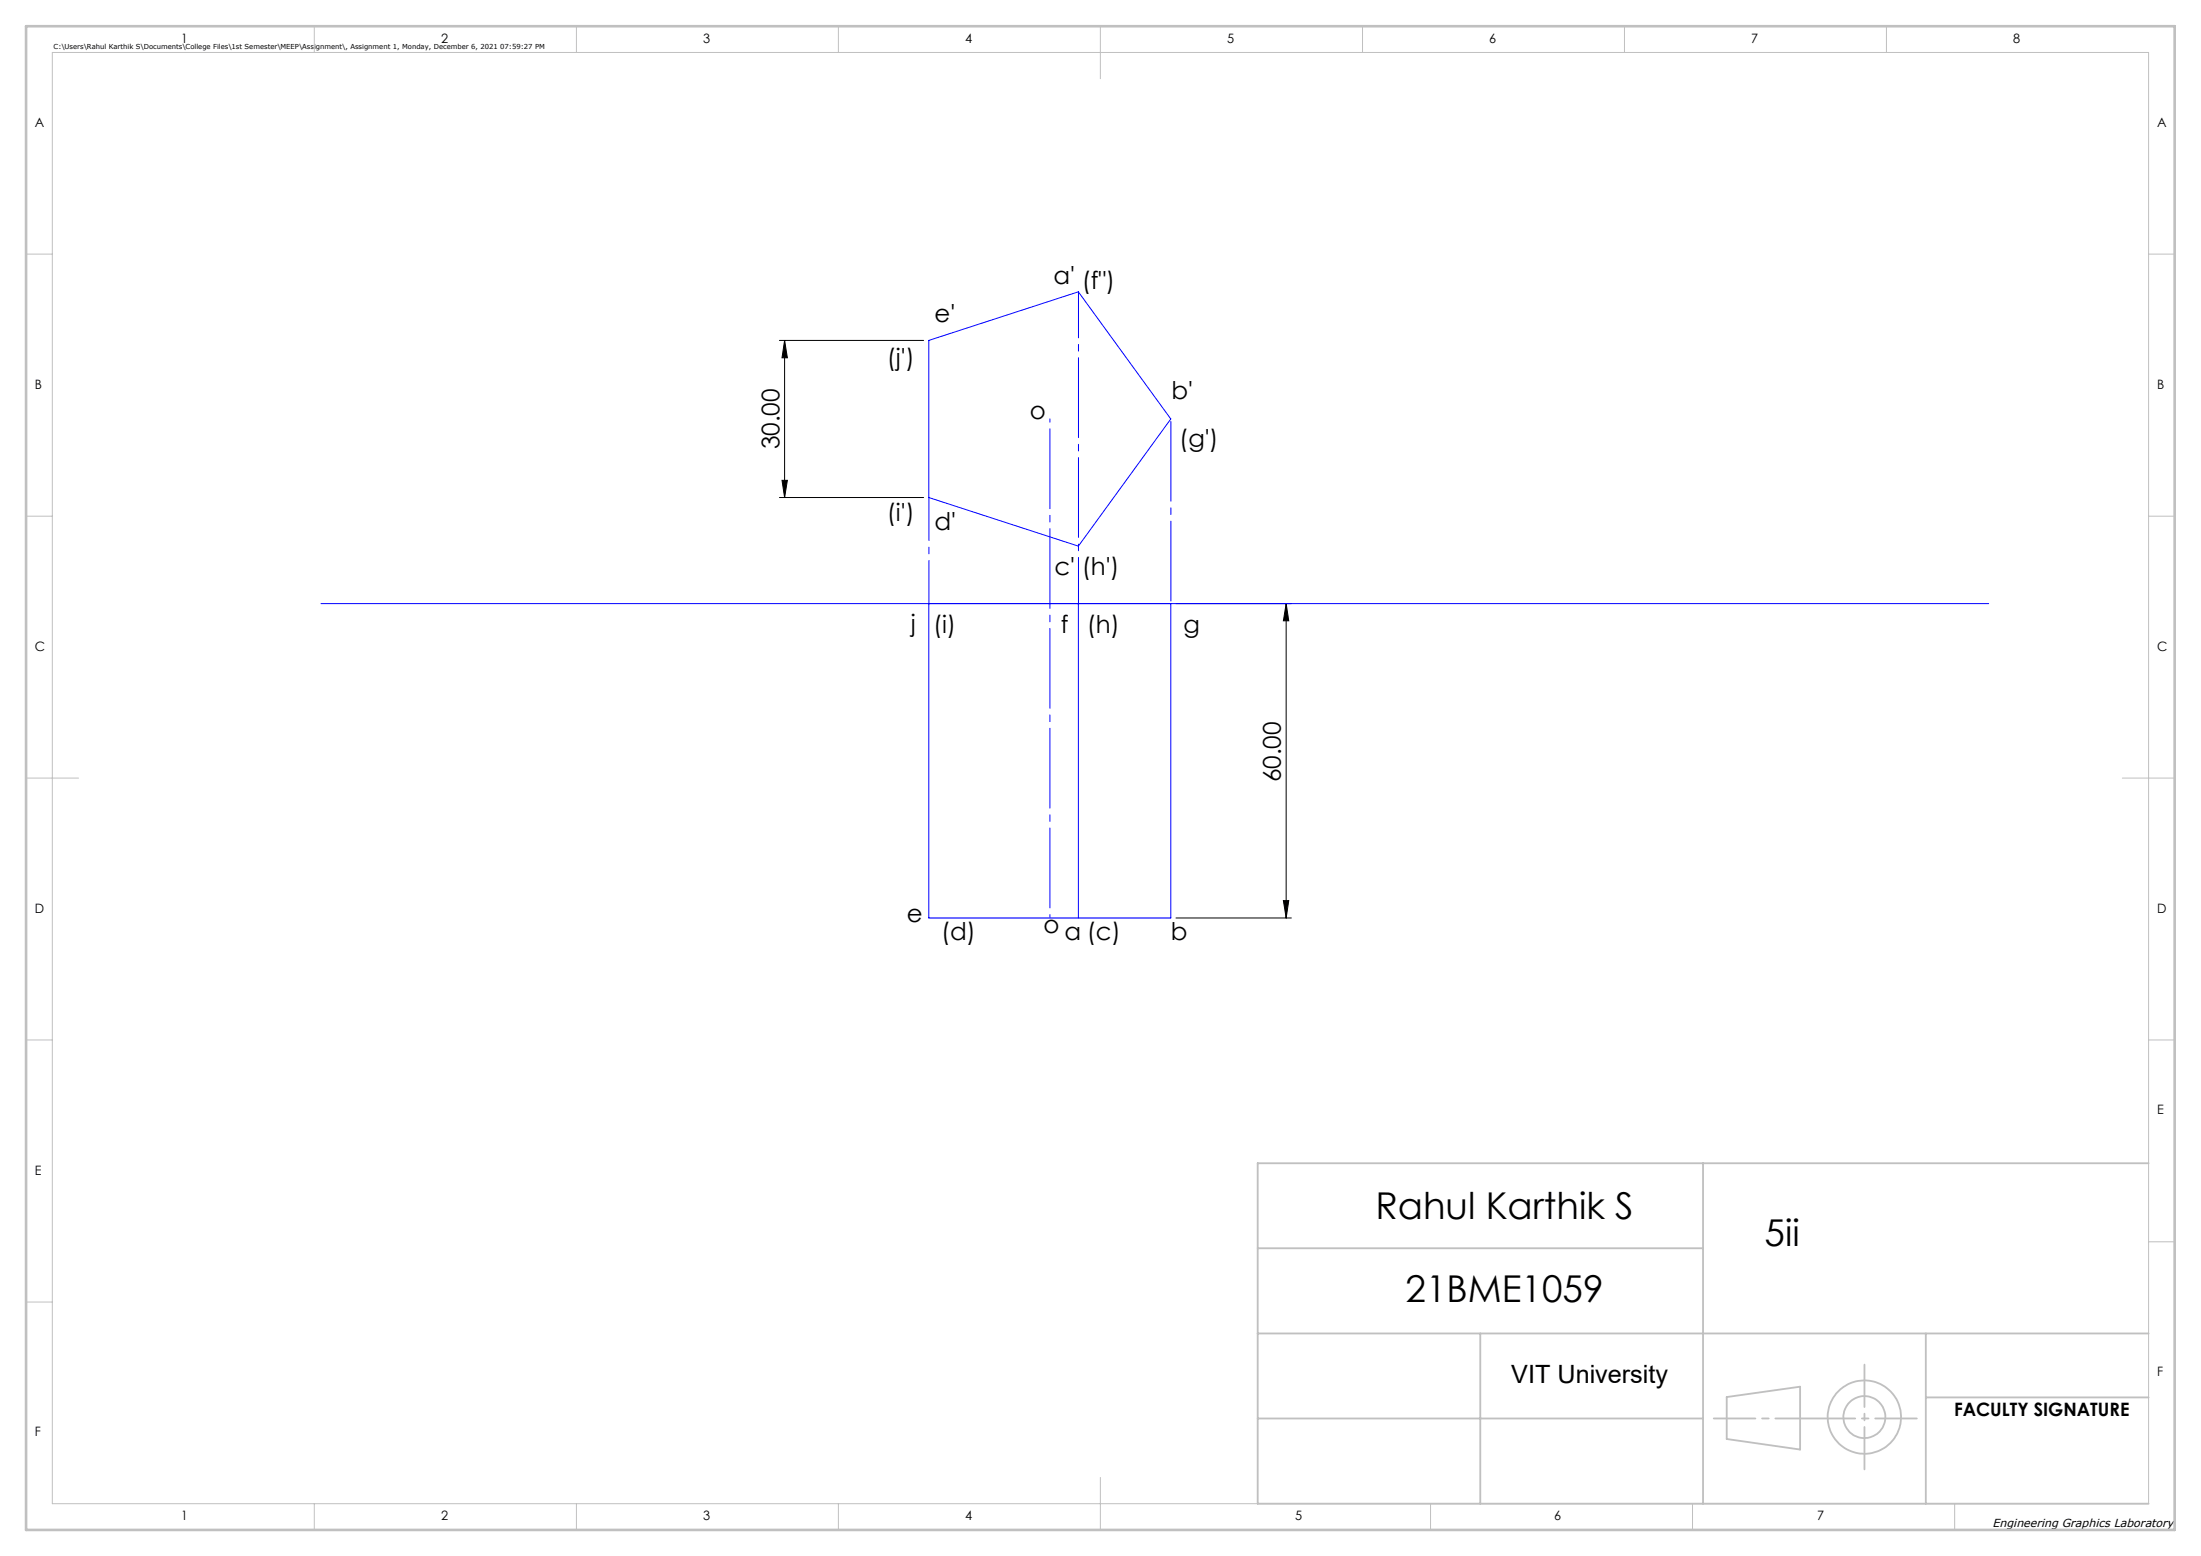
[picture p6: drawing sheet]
<svg xmlns="http://www.w3.org/2000/svg" width="420mm" height="297mm" viewBox="0 0 420 297" stroke-linecap="round" stroke-linejoin="round" font-family="sans-serif">
<path d="M148.7 65h27.5M149.7 65l.5 3.3h-1zM149.7 65v30M148.7 95h27.5M149.2 91.7h1l-.5 3.3zM224.4 115.2h22M245.4 115.2v60M245.4 115.2l.5 3.3h-1zM224.4 175.2h22M244.9 171.9h1l-.5 3.3z" fill="none" stroke="#000" stroke-width=".19"/>
<g fill="none" stroke="#c0c0c0" stroke-width=".35">
<path d="M240 238.3h85M325 222v65M410 222h-170v65h170M240 254.5h170M282.5 254.5v32.5M367.5 254.5v32.5M240 270.8h85M329.5 266.7l14-2v12l-14-2zM367.5 266.7h42.5"/>
<circle cx="355.8" cy="270.5" r="7"/>
<circle cx="355.8" cy="270.5" r="4"/>
</g>
<g fill="none" stroke="#c0c0c0" stroke-width=".19">
<path d="M10 10h400v277h-400zM60 5v5M110 5v5M160 5v5M210 5v10M260 5v5M310 5v5M360 5v5M5 48.5h5M410 48.5h5M5 98.5h5M410 98.5h5"/>
<path d="M5 148.5h10M405 148.5h10M5 198.5h5M410 198.5h5M410 237h5M5 248.5h5M60 287v5M110 287v5M160 287v5M210 282v10M273 287v5M323 287v5"/>
<path d="M373 287v5"/>
</g>
<path d="M327 270.8h38.8" fill="none" stroke="#c0c0c0" stroke-width=".35" stroke-dasharray="15.2 1.3 1.3 1.3" stroke-dashoffset="7.3"/>
<path d="M355.8 260.5v20" fill="none" stroke="#c0c0c0" stroke-width=".35" stroke-dasharray="15.2 1.3 1.3 1.3" stroke-dashoffset="7.1"/>
<path d="M5 5h410v287h-410z" fill="none" stroke="#c0c0c0" stroke-width=".5"/>
<path d="M177.3 95v20.2" fill="none" stroke="#00f" stroke-width=".19" stroke-dasharray="15.2 1.3 1.3 1.3" stroke-dashoffset="7"/>
<path d="M205.8 55.7v59.5" fill="none" stroke="#00f" stroke-width=".19" stroke-dasharray="15.2 1.3 1.3 1.3" stroke-dashoffset="6.4"/>
<path d="M223.4 80v35.2" fill="none" stroke="#00f" stroke-width=".19" stroke-dasharray="15.2 1.3 1.3 1.3" stroke-dashoffset="-.5"/>
<path d="M200.3 175.2v-95.2" fill="none" stroke="#00f" stroke-width=".19" stroke-dasharray="15.2 1.3 1.3 1.3" stroke-dashoffset="-1.9"/>
<path d="M177.2 65l28.6-9.3 17.6 24.3-17.6 24.2-28.6-9.2zM61.2 115.2h318.3M177.2 115.2v60h46.2v-60M205.8 115.2v60" fill="none" stroke="#00f" stroke-width=".19"/>
<g fill="#000">
<path d="M149.7 65l.5 3.3h-1zM149.2 91.7h1l-.5 3.3z"/>
<path d="M245.4 115.2l.5 3.3h-1zM244.9 171.9h1l-.5 3.3z"/>
</g>
<g font-size="7.1">
<text x="262.5" y="232.6">Rahul Karthik S</text>
<text x="336.7" y="237.9">5ii</text>
<text x="268.2" y="248.6">21BME1059</text>
</g>
<text font-size="4.8" x="288.4" y="264">VIT University</text>
<g font-size="4.7">
<text x="201" y="54.2">a' (f&quot;)</text>
<text x="178.3" y="61.4">e'</text>
<text x="169.2" y="69.8">(j')</text>
<text x="223.5" y="76.1">b'</text>
<text x="196.5" y="80">o</text>
<text x="148.7" y="85.8" transform="rotate(-90 148.7 85.8)">30.00</text>
<text x="225" y="85.4">(g')</text>
<text x="169.3" y="99.5">(i')</text>
<text x="178.3" y="101.2">d'</text>
<text x="201.2" y="109.7">c'</text>
<text x="206.4" y="109.7">(h')</text>
<text x="173.8" y="120.6">j</text>
<text x="178.1" y="120.8">(i)</text>
<text x="202.5" y="120.8">f</text>
<text x="207.4" y="120.8">(h)</text>
<text x="225.8" y="120.8">g</text>
<text x="244.4" y="149.3" transform="rotate(-90 244.4 149.3)">60.00</text>
<text x="173.1" y="176">e</text>
<text x="179.6" y="179.4">(d)</text>
<text x="199.1" y="178.1">o</text>
<text x="203.1" y="179.4">a (c)</text>
<text x="223.4" y="179.4">b</text>
</g>
<text font-size="3.5" x="372.9" y="270.3">FACULTY SIGNATURE</text>
<g font-size="2.5">
<text x="34.6" y="8.2">1</text>
<text x="84.2" y="8.2">2</text>
<text x="134.2" y="8.2">3</text>
<text x="184.2" y="8.2">4</text>
<text x="234.2" y="8.2">5</text>
<text x="284.2" y="8.2">6</text>
<text x="334.2" y="8.2">7</text>
<text x="384.2" y="8.2">8</text>
<text x="6.7" y="24.2">A</text>
<text x="411.7" y="24.2">A</text>
<text x="6.7" y="74.2">B</text>
<text x="411.7" y="74.2">B</text>
<text x="6.7" y="124.2">C</text>
<text x="411.7" y="124.2">C</text>
<text x="6.7" y="174.2">D</text>
<text x="411.7" y="174.2">D</text>
<text x="411.7" y="212.7">E</text>
<text x="6.7" y="224.2">E</text>
<text x="411.7" y="262.7">F</text>
<text x="6.7" y="274.2">F</text>
<text x="34.6" y="290.2">1</text>
<text x="84.2" y="290.2">2</text>
<text x="134.2" y="290.2">3</text>
<text x="184.2" y="290.2">4</text>
<text x="247.2" y="290.2">5</text>
<text x="296.5" y="290.2">6</text>
<text x="346.8" y="290.2">7</text>
</g>
<text font-size="2.2" x="380.2" y="291.4">Engineering Graphics Laboratory</text>
<text font-size="1.3" x="10.2" y="9.3">C:\Users\Rahul Karthik S\Documents\College Files\1st Semester\MEEP\Assignment\, Assignment 1, Monday, December 6, 2021 07:59:27 PM</text>
</svg>
